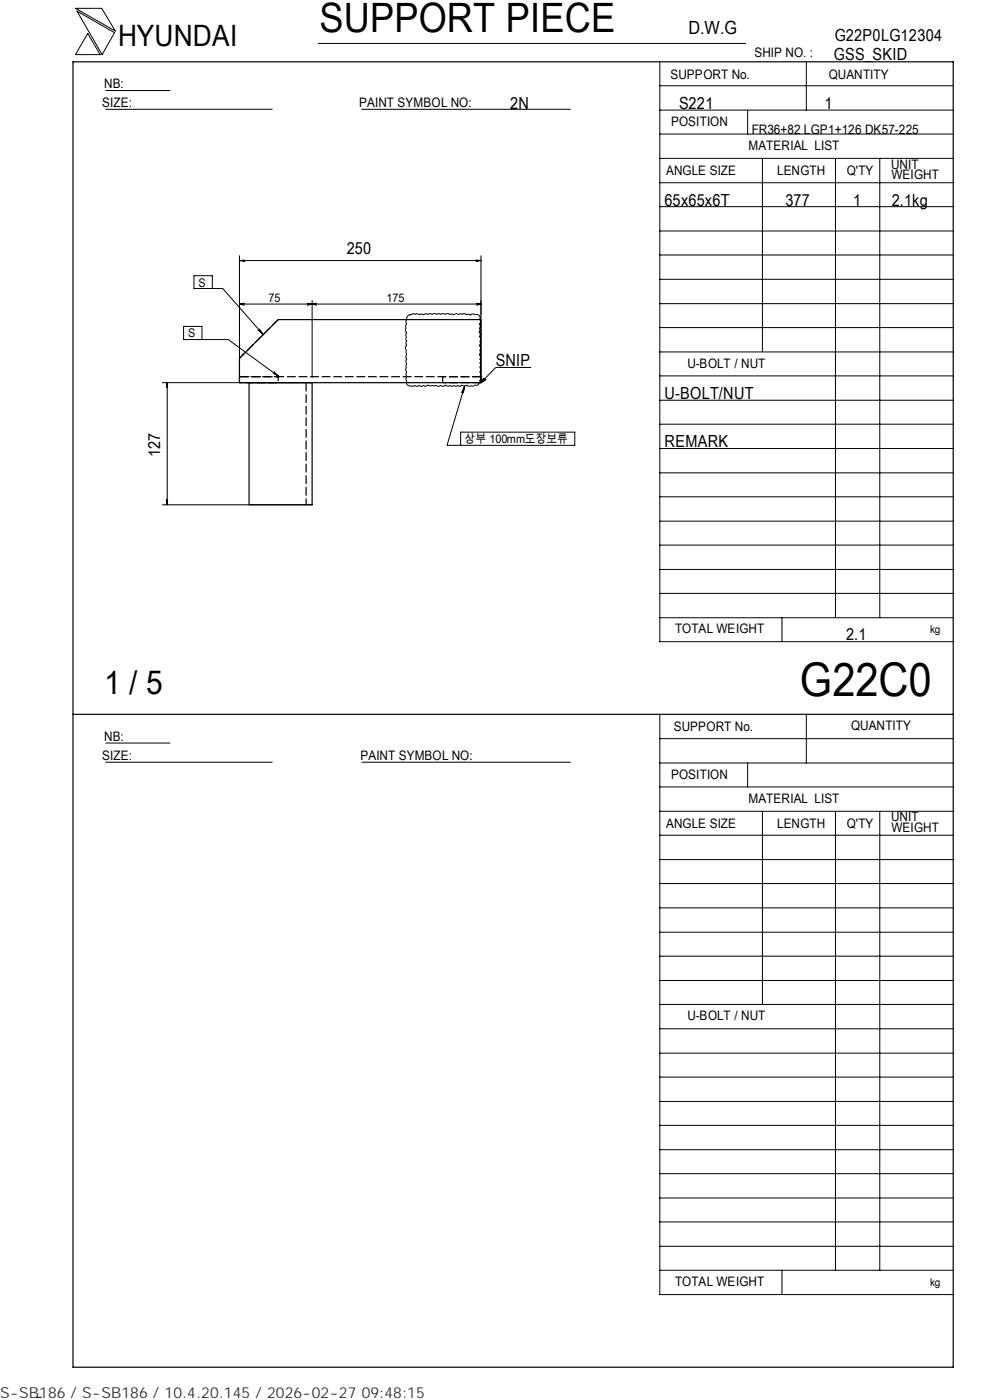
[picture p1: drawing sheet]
<svg xmlns="http://www.w3.org/2000/svg" width="210mm" height="297mm" viewBox="0 0 210 297" stroke-linecap="round" stroke-linejoin="round" font-family="sans-serif">
<path d="M15.5 13.1h186.7v277h-186.7zM59 67.8h43v13.4h-51.2v-5.2zM52.8 81.2h13.4v25.9h-13.4zM15.5 151.5h186.7" fill="none" stroke="#000" stroke-width=".25"/>
<path d="M50.8 79.9v1.3h8.2v-1.3h-8.2M59 67.8l-8.2 8.2M102 79.9h-51.2M102 79.9h-8.1v1.3M64.9 81.2v25.9M102 81.2v-1.3v1.3h-8.1" fill="none" stroke="#000" stroke-width=".25" stroke-dasharray="1.9 .6" stroke-linecap="butt"/>
<g fill="none" stroke="#000" stroke-width=".21">
<path d="M16 1.8h5.6l2.9 4.8zM16.3 2.4l8 4.5-2.6 4.7zM18.6 7.1l2.6 4.5h-5.2zM22.4 19.2h13.7M67.5 9.2h90.6M139.9 18.2h62.3M139.9 13.2v122.9h62.3M171 13.1v10.3M22.4 23.2h35.3M76.7 23.2h44.3M139.9 38.8h62.3M139.9 33.6h62.3"/>
<path d="M139.9 28.4h62.3M139.9 23.4h62.3M158.6 23.4v5M161.7 33.6v41M177.2 33.7v97.4M186.6 33.7v97.4M41.1 58.5h3.9v2.7h-3.9zM50.8 54.3v26.9M50.8 55.3l1-.1v.2zM50.8 55.3h51.2M51.6 55.2v.2M101 55.2l1 .1-1 .1z"/>
<path d="M101.3 55.2v.2M102 54.3v26.9M139.9 59.3h62.3M139.9 54.1h62.3M139.9 49h62.3M139.9 43.8h62.3M38.9 69.2h3.9v2.8h-3.9zM42.8 72h5.6l10.8 7.9M45 61.2h2.2l8.7 9.8M50.8 64.5l1 .3M50.8 64.5h51.2M51.8 64.3l-1 .2"/>
<path d="M54.8 70l.2-.2 .9 1.2zM55.3 70.2l-.2 .1M58.2 78.9l1 1-1.2-.7zM58.5 79.2l-.2 .2M65.2 64.3l1 .2M66.2 63.7v16.4M66.2 64.5l-1 .3M66.2 64.5l.9 .3M67.1 64.3l-.9 .2M86.4 67l.4-.2 1-.3 .3 .2 .3-.2 .6 .3 .2-.2 .6 .2 .6-.3 .4 .2 .3-.2 .6 .2 .2-.2 .7 .2 .4-.2 .5 .2 .2-.2 .7 .2 .7-.2 .2 .2 .6-.1 .3 .2 .6-.3 .4 .2 1.4-.2 .4 .3 .2-.2 .6 .3 .3-.3h.4l1.1 .3 .2 .4v.4l.1 .4v.3l-.2 .3 .1 .3-.1 .7 .1 .4-.2 .3 .2 .4-.1 .6 .2 .3-.1 .8 .1 .2-.2 .5 .2 .8-.1 .3 .1 .4-.2 .6 .2 .6-.1 .3 .1 .2-.1 .6 .1 .3-.1 .6 .1 .3-.1 .7 .1 .3-.1 .6 .1 .6-.1 .4a.8 .8 0 0 1-1.1 .9l-.5 .2h-.6l-.6-.2-.3 .2-.8-.2-.2 .2-.6-.1-.3 .1-.5-.1-.3 .1-.6-.1-.3 .1-.6-.2-.4 .2-.6-.1-.4 .1-.6-.1-1.4 .1-.3-.2-.6 .2-.4-.1-.2 .1-.7-.1-.3 .1-.6-.1-.3 .1h-.6a.73 .73 0 0 1-.7-.3 .73 .73 0 0 1-.1-.8l-.2-.3 .2-.7-.2-.6 .2-.2-.3-.7 .3-1.2-.2-.2 .2-.7-.2-.7 .2-.3-.3-1.2v-.4l.3-.4-.2-.2 .2-.6-.2-.3v-1.2l.2-.3-.3-.3v-1.1l.3-.5-.2-.6zM101.1 64.3l.9 .2M102 64.5l-.9 .3"/>
<path d="M105.1 78l-3.1 3.2M105.2 78h7.3M139.9 79.7h62.3M139.9 74.7h62.3M139.9 69.5h62.3M139.9 64.4h62.3M34.4 81.2h31.8M35.4 81.9h.1M35.5 81.2v1h-.2zM35.5 81.2v25.9M97.7 91.7h24.2v2.8h-24.2zM98.1 82.8l.3 .1"/>
<path d="M98.5 81.9l-3.7 12.6h2.9M98.5 81.9l-.2 1.4-.4-.1zM102.6 80.3l.3 .3-.9 .6zM139.9 95.2h62.3M139.9 90h62.3M139.9 84.9h62.3M34.4 107.1h31.8M35.3 106.1h.2v1zM35.4 106.3h.1M139.9 100.3h62.3M139.9 115.6h62.3M139.9 110.6h62.3"/>
<path d="M139.9 105.4h62.3M139.9 131.1h62.3M139.9 125.9h62.3M139.9 120.8h62.3M165.9 131.1v5M22.4 157.6h13.7M139.9 151.7v122.9h62.3M139.9 156.7h62.3M171 151.5v10.4M22.4 161.7h35.3M76.8 161.7h44.2M139.9 177.2h62.3"/>
<path d="M139.9 172.1h62.3M139.9 167h62.3M139.9 161.9h62.3M158.6 161.9v5.1M161.7 172.1v41M177.2 172.2v97.3M186.6 172.2v97.3M139.9 182.4h62.3M139.9 197.8h62.3M139.9 192.6h62.3M139.9 187.4h62.3M139.9 218.3h62.3"/>
<path d="M139.9 213.1h62.3M139.9 208h62.3M139.9 202.9h62.3M139.9 238.7h62.3M139.9 233.7h62.3M139.9 228.5h62.3M139.9 223.4h62.3M139.9 259.2h62.3M139.9 254.2h62.3M139.9 249h62.3M139.9 243.9h62.3M139.9 269.5h62.3"/>
<path d="M139.9 264.4h62.3M165.9 269.5v5.1M8.8 296.4l-1 .1"/>
</g>
<path d="M102.1 80.3h.9v.9h-.9z" fill="#000"/>
<text font-size="9.9" x="169.7" y="147.6">G22C0</text>
<text font-size="8.6" x="67.7" y="6.9">SUPPORT PIECE</text>
<text font-size="7" x="22.1" y="147.2">1 / 5</text>
<text font-size="6.3" x="25.1" y="9.8">HYUNDAI</text>
<text font-size="3.9" x="146" y="7.3">D.W.G</text>
<g font-size="3.5">
<text x="177" y="8.7">G22P0LG12304</text>
<text x="176.9" y="12.8">GSS_SKID</text>
<text x="108.2" y="23.1">2N</text>
<text x="144" y="23.1">S221</text>
<text x="174.8" y="23.1">1</text>
<text x="141" y="43.6">65x65x6T</text>
<text x="166.6" y="43.6">377</text>
<text x="180.9" y="43.6">1</text>
<text x="189.1" y="43.6">2.1kg</text>
<text x="73.6" y="53.8">250</text>
<text x="105.2" y="77.6">SNIP</text>
<text x="141" y="84.6">U-BOLT/NUT</text>
<text x="141" y="94.8">REMARK</text>
<text x="34" y="97" transform="rotate(-90 34 97)">127</text>
<text x="179.5" y="135.8">2.1</text>
</g>
<text font-size="3.2" fill="#323232" x="0" y="296.6">S-SB186 / S-SB186 / 10.4.20.145 / 2026-02-27 09:48:15</text>
<g font-size="2.8">
<text x="142.2" y="16.8">SUPPORT No.</text>
<text x="160" y="12.2">SHIP NO. :</text>
<text x="175.8" y="16.7">QUANTITY</text>
<text x="21.7" y="22.8">SIZE:</text>
<text x="22.1" y="18.7">NB:</text>
<text x="76.2" y="22.8">PAINT SYMBOL NO:</text>
<text x="142.3" y="26.8">POSITION</text>
<text x="159.4" y="28.4">FR36+82 LGP1+126 DK57-225</text>
<text x="158.8" y="31.7">MATERIAL LIST</text>
<text x="189" y="35.8">UNIT</text>
<text x="141.3" y="37.2">ANGLE SIZE</text>
<text x="164.8" y="37.1">LENGTH</text>
<text x="179.6" y="37.1">Q'TY</text>
<text x="189.1" y="38">WEIGHT</text>
<text x="145.8" y="78">U-BOLT / NUT</text>
<text x="143.2" y="134.4">TOTAL WEIGHT</text>
<text x="142.9" y="155">SUPPORT No.</text>
<text x="180.5" y="154.9">QUANTITY</text>
<text x="21.7" y="161.3">SIZE:</text>
<text x="22.1" y="157.1">NB:</text>
<text x="76.5" y="161.2">PAINT SYMBOL NO:</text>
<text x="142.3" y="165.3">POSITION</text>
<text x="158.8" y="170.3">MATERIAL LIST</text>
<text x="141.3" y="175.7">ANGLE SIZE</text>
<text x="164.8" y="175.6">LENGTH</text>
<text x="179.6" y="175.6">Q'TY</text>
<text x="189" y="174.2">UNIT</text>
<text x="189.1" y="176.5">WEIGHT</text>
<text x="145.8" y="216.5">U-BOLT / NUT</text>
<text x="143.2" y="272.9">TOTAL WEIGHT</text>
</g>
<g font-size="2.5">
<text x="42.1" y="60.8">S</text>
<text x="57" y="64">75</text>
<text x="82" y="64">175</text>
<text x="39.9" y="71.5">S</text>
<text x="98.6" y="94">상부 100mm도장보류</text>
</g>
<g font-size="2.3">
<text x="197.3" y="134.3">kg</text>
<text x="197.3" y="272.8">kg</text>
</g>
</svg>
